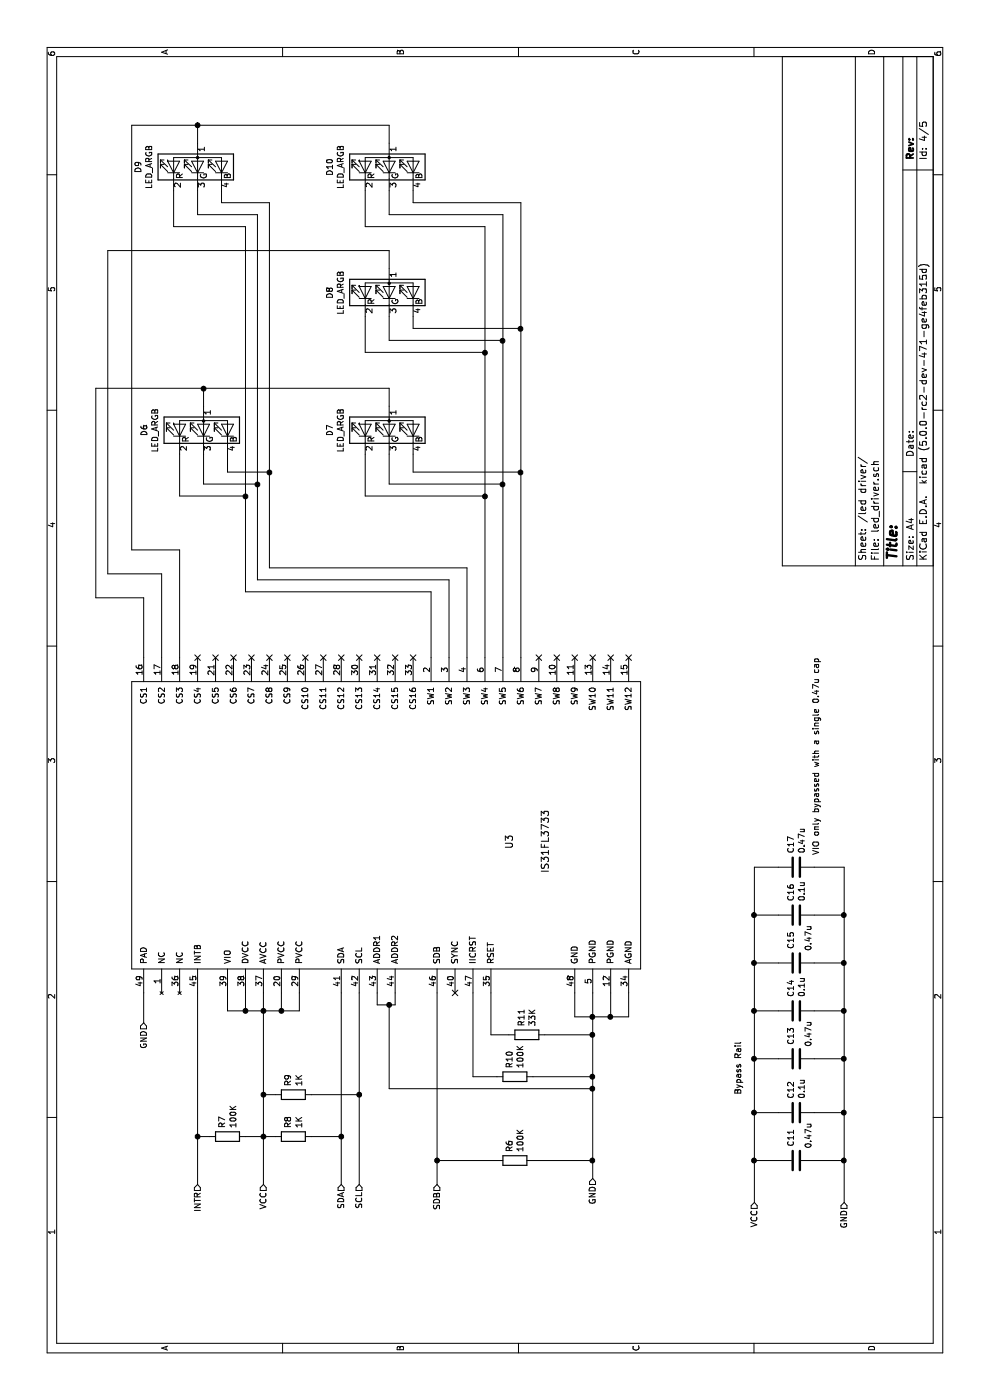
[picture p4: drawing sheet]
EESchema Schematic File Version 4
LIBS:cherry_proto_circuit-cache
EELAYER 26 0
EELAYER END
$Descr A4 11693 8268
encoding utf-8
Sheet 4 5
Title ""
Date ""
Rev ""
Comp ""
Comment1 ""
Comment2 ""
Comment3 ""
Comment4 ""
$EndDescr
$Comp
L custom_library:IS31FL3733 U3
U 1 1
P 3600 5350
F 0 "U3" H 4600 6450 60  0000 L CNN
F 1 "IS31FL3733" H 4400 6150 60  0000 L CNN
F 2 "" H 3600 5350 60  0001 C CNN
F 3 "" H 3600 5350 60  0001 C CNN
	1    3600 5350
	1    0    0    -1  
$EndComp
Text HLabel 1800 2850 0    50   Input ~ 0
SDA
Text HLabel 1800 3000 0    50   Input ~ 0
SCL
Text HLabel 1800 3650 0    50   Input ~ 0
SDB
Text HLabel 1850 4950 0    50   Input ~ 0
GND
Text HLabel 1800 2200 0    50   Input ~ 0
VCC
Text HLabel 3150 1200 0    50   Input ~ 0
GND
Text HLabel 1800 1650 0    50   Input ~ 0
INTR
Wire Wire Line
	3400 4800 3200 4800
Wire Wire Line
	3200 4800 3200 4950
Wire Wire Line
	3200 4950 3400 4950
Wire Wire Line
	3400 5100 3200 5100
Wire Wire Line
	3200 5100 3200 4950
Connection ~ 3200 4950
Wire Wire Line
	3400 5250 3200 5250
Wire Wire Line
	3200 5250 3200 5100
Connection ~ 3200 5100
Wire Wire Line
	1850 4950 2000 4950
$Comp
L device:R R11
U 1 1
P 3050 4400
F 0 "R11" H 3120 4446 50  0000 L CNN
F 1 "33K" H 3120 4355 50  0000 L CNN
F 2 "" V 2980 4400 50  0001 C CNN
F 3 "" H 3050 4400 50  0001 C CNN
	1    3050 4400
	1    0    0    -1  
$EndComp
Wire Wire Line
	3400 4100 3050 4100
Wire Wire Line
	3050 4100 3050 4250
Wire Wire Line
	3050 4550 3050 4950
Connection ~ 3050 4950
Wire Wire Line
	3050 4950 3200 4950
Wire Wire Line
	1800 3650 2000 3650
Wire Wire Line
	1800 3000 2550 3000
Wire Wire Line
	1800 2850 2200 2850
Wire Wire Line
	3400 1900 3250 1900
Wire Wire Line
	3250 1900 3250 2050
Wire Wire Line
	3250 2500 3400 2500
Wire Wire Line
	3400 2350 3250 2350
Connection ~ 3250 2350
Wire Wire Line
	3250 2350 3250 2500
Wire Wire Line
	3400 2200 3250 2200
Connection ~ 3250 2200
Wire Wire Line
	3250 2200 3250 2350
Wire Wire Line
	3400 2050 3250 2050
Connection ~ 3250 2050
Wire Wire Line
	3250 2050 3250 2200
Wire Wire Line
	1800 2200 2200 2200
$Comp
L device:R R8
U 1 1
P 2200 2450
F 0 "R8" H 2270 2496 50  0000 L CNN
F 1 "1K" H 2270 2405 50  0000 L CNN
F 2 "" V 2130 2450 50  0001 C CNN
F 3 "" H 2200 2450 50  0001 C CNN
	1    2200 2450
	1    0    0    -1  
$EndComp
$Comp
L device:R R9
U 1 1
P 2550 2450
F 0 "R9" H 2620 2496 50  0000 L CNN
F 1 "1K" H 2620 2405 50  0000 L CNN
F 2 "" V 2480 2450 50  0001 C CNN
F 3 "" H 2550 2450 50  0001 C CNN
	1    2550 2450
	1    0    0    -1  
$EndComp
Wire Wire Line
	2200 2600 2200 2850
Connection ~ 2200 2850
Wire Wire Line
	2200 2850 3400 2850
Wire Wire Line
	2550 3000 2550 2600
Connection ~ 2550 3000
Wire Wire Line
	2550 3000 3400 3000
Wire Wire Line
	2200 2200 2200 2300
Connection ~ 2200 2200
Wire Wire Line
	2200 2200 2550 2200
Wire Wire Line
	2550 2300 2550 2200
Connection ~ 2550 2200
Wire Wire Line
	2550 2200 3250 2200
Wire Wire Line
	3400 1650 2200 1650
Wire Wire Line
	3400 1200 3150 1200
$Comp
L device:R R7
U 1 1
P 2200 1900
F 0 "R7" H 2270 1946 50  0000 L CNN
F 1 "100K" H 2270 1855 50  0000 L CNN
F 2 "" V 2130 1900 50  0001 C CNN
F 3 "" H 2200 1900 50  0001 C CNN
	1    2200 1900
	1    0    0    -1  
$EndComp
Wire Wire Line
	2200 1650 2200 1750
Connection ~ 2200 1650
Wire Wire Line
	2200 1650 1800 1650
Wire Wire Line
	2200 2050 2200 2200
$Comp
L device:R R6
U 1 1
P 2000 4300
F 0 "R6" H 2070 4346 50  0000 L CNN
F 1 "100K" H 2070 4255 50  0000 L CNN
F 2 "" V 1930 4300 50  0001 C CNN
F 3 "" H 2000 4300 50  0001 C CNN
	1    2000 4300
	1    0    0    -1  
$EndComp
Wire Wire Line
	2000 3650 2000 4150
Connection ~ 2000 3650
Wire Wire Line
	2000 3650 3400 3650
Wire Wire Line
	2000 4450 2000 4950
Connection ~ 2000 4950
Wire Wire Line
	2000 4950 2600 4950
$Comp
L device:R R10
U 1 1
P 2700 4300
F 0 "R10" H 2770 4346 50  0000 L CNN
F 1 "100K" H 2770 4255 50  0000 L CNN
F 2 "" V 2630 4300 50  0001 C CNN
F 3 "" H 2700 4300 50  0001 C CNN
	1    2700 4300
	1    0    0    -1  
$EndComp
Wire Wire Line
	3400 3950 2700 3950
Wire Wire Line
	2700 3950 2700 4150
Wire Wire Line
	2700 4450 2700 4950
Connection ~ 2700 4950
Wire Wire Line
	2700 4950 3050 4950
Wire Wire Line
	3400 3300 3300 3300
Wire Wire Line
	3300 3300 3300 3250
Wire Wire Line
	3300 3150 3400 3150
Wire Wire Line
	3300 3250 2600 3250
Wire Wire Line
	2600 3250 2600 4950
Connection ~ 3300 3250
Wire Wire Line
	3300 3250 3300 3150
Connection ~ 2600 4950
Wire Wire Line
	2600 4950 2700 4950
NoConn ~ 3400 3800
Text HLabel 1650 6300 0    50   Input ~ 0
VCC
Text HLabel 1650 7050 0    50   Input ~ 0
GND
$Comp
L device:C C11
U 1 1
P 2000 6650
F 0 "C11" H 2115 6696 50  0000 L CNN
F 1 "0.47u" H 2100 6550 50  0000 L CNN
F 2 "" H 2038 6500 50  0001 C CNN
F 3 "" H 2000 6650 50  0001 C CNN
	1    2000 6650
	1    0    0    -1  
$EndComp
$Comp
L device:C C12
U 1 1
P 2400 6650
F 0 "C12" H 2515 6696 50  0000 L CNN
F 1 "0.1u" H 2515 6605 50  0000 L CNN
F 2 "" H 2438 6500 50  0001 C CNN
F 3 "" H 2400 6650 50  0001 C CNN
	1    2400 6650
	1    0    0    -1  
$EndComp
$Comp
L device:C C13
U 1 1
P 2850 6650
F 0 "C13" H 2965 6696 50  0000 L CNN
F 1 "0.47u" H 2950 6550 50  0000 L CNN
F 2 "" H 2888 6500 50  0001 C CNN
F 3 "" H 2850 6650 50  0001 C CNN
	1    2850 6650
	1    0    0    -1  
$EndComp
$Comp
L device:C C14
U 1 1
P 3250 6650
F 0 "C14" H 3365 6696 50  0000 L CNN
F 1 "0.1u" H 3365 6605 50  0000 L CNN
F 2 "" H 3288 6500 50  0001 C CNN
F 3 "" H 3250 6650 50  0001 C CNN
	1    3250 6650
	1    0    0    -1  
$EndComp
$Comp
L device:C C15
U 1 1
P 3650 6650
F 0 "C15" H 3765 6696 50  0000 L CNN
F 1 "0.47u" H 3750 6550 50  0000 L CNN
F 2 "" H 3688 6500 50  0001 C CNN
F 3 "" H 3650 6650 50  0001 C CNN
	1    3650 6650
	1    0    0    -1  
$EndComp
$Comp
L device:C C16
U 1 1
P 4050 6650
F 0 "C16" H 4165 6696 50  0000 L CNN
F 1 "0.1u" H 4165 6605 50  0000 L CNN
F 2 "" H 4088 6500 50  0001 C CNN
F 3 "" H 4050 6650 50  0001 C CNN
	1    4050 6650
	1    0    0    -1  
$EndComp
$Comp
L device:C C17
U 1 1
P 4450 6650
F 0 "C17" H 4565 6696 50  0000 L CNN
F 1 "0.47u" H 4565 6605 50  0000 L CNN
F 2 "" H 4488 6500 50  0001 C CNN
F 3 "" H 4450 6650 50  0001 C CNN
	1    4450 6650
	1    0    0    -1  
$EndComp
Wire Wire Line
	1650 6300 2000 6300
Wire Wire Line
	2000 6300 2000 6500
Wire Wire Line
	2000 6300 2400 6300
Wire Wire Line
	2400 6300 2400 6500
Wire Wire Line
	2400 6300 2850 6300
Wire Wire Line
	2850 6300 2850 6500
Connection ~ 2400 6300
Wire Wire Line
	2850 6300 3250 6300
Wire Wire Line
	3250 6300 3250 6500
Connection ~ 2850 6300
Wire Wire Line
	3250 6300 3650 6300
Wire Wire Line
	3650 6300 3650 6500
Connection ~ 3250 6300
Wire Wire Line
	3650 6300 4050 6300
Wire Wire Line
	4050 6300 4050 6500
Connection ~ 3650 6300
Wire Wire Line
	4050 6300 4450 6300
Wire Wire Line
	4450 6300 4450 6500
Connection ~ 4050 6300
Wire Wire Line
	1650 7050 2000 7050
Wire Wire Line
	2000 7050 2000 6800
Wire Wire Line
	2000 7050 2400 7050
Wire Wire Line
	2400 7050 2400 6800
Wire Wire Line
	2400 7050 2850 7050
Wire Wire Line
	2850 7050 2850 6800
Connection ~ 2400 7050
Wire Wire Line
	2850 7050 3250 7050
Wire Wire Line
	3250 7050 3250 6800
Connection ~ 2850 7050
Wire Wire Line
	3250 7050 3650 7050
Wire Wire Line
	3650 7050 3650 6800
Connection ~ 3250 7050
Wire Wire Line
	3650 7050 4050 7050
Wire Wire Line
	4050 7050 4050 6800
Connection ~ 3650 7050
Wire Wire Line
	4050 7050 4450 7050
Wire Wire Line
	4450 7050 4450 6800
Connection ~ 4050 7050
Connection ~ 2000 6300
Connection ~ 2000 7050
Text Notes 2550 6200 0    50   ~ 0
Bypass Rail
Text Notes 4550 6850 0    50   ~ 0
VIO only bypassed with a single 0.47u cap
$Comp
L device:LED_ARGB D6
U 1 1
P 8100 1700
F 0 "D6" H 8100 2197 50  0000 C CNN
F 1 "LED_ARGB" H 8100 2106 50  0000 C CNN
F 2 "" H 8100 1650 50  0001 C CNN
F 3 "~" H 8100 1650 50  0001 C CNN
	1    8100 1700
	1    0    0    -1  
$EndComp
$Comp
L device:LED_ARGB D9
U 1 1
P 10300 1650
F 0 "D9" H 10300 2147 50  0000 C CNN
F 1 "LED_ARGB" H 10300 2056 50  0000 C CNN
F 2 "" H 10300 1600 50  0001 C CNN
F 3 "~" H 10300 1600 50  0001 C CNN
	1    10300 1650
	1    0    0    -1  
$EndComp
$Comp
L device:LED_ARGB D7
U 1 1
P 8100 3250
F 0 "D7" H 8100 3747 50  0000 C CNN
F 1 "LED_ARGB" H 8100 3656 50  0000 C CNN
F 2 "" H 8100 3200 50  0001 C CNN
F 3 "~" H 8100 3200 50  0001 C CNN
	1    8100 3250
	1    0    0    -1  
$EndComp
$Comp
L device:LED_ARGB D8
U 1 1
P 9250 3250
F 0 "D8" H 9250 3747 50  0000 C CNN
F 1 "LED_ARGB" H 9250 3656 50  0000 C CNN
F 2 "" H 9250 3200 50  0001 C CNN
F 3 "~" H 9250 3200 50  0001 C CNN
	1    9250 3250
	1    0    0    -1  
$EndComp
$Comp
L device:LED_ARGB D10
U 1 1
P 10300 3250
F 0 "D10" H 10300 3747 50  0000 C CNN
F 1 "LED_ARGB" H 10300 3656 50  0000 C CNN
F 2 "" H 10300 3200 50  0001 C CNN
F 3 "~" H 10300 3200 50  0001 C CNN
	1    10300 3250
	1    0    0    -1  
$EndComp
Wire Wire Line
	6200 1200 6700 1200
Wire Wire Line
	6700 1200 6700 800 
Wire Wire Line
	6700 800  8450 800 
Wire Wire Line
	8450 800  8450 1700
Wire Wire Line
	8450 3250 8300 3250
Wire Wire Line
	8300 1700 8450 1700
Connection ~ 8450 1700
Wire Wire Line
	8450 1700 8450 3250
Wire Wire Line
	6200 1350 6900 1350
Wire Wire Line
	6900 1350 6900 900 
Wire Wire Line
	6900 900  9600 900 
Wire Wire Line
	9600 900  9600 3250
Wire Wire Line
	9600 3250 9450 3250
Wire Wire Line
	6200 1500 7100 1500
Wire Wire Line
	7100 1500 7100 1100
Wire Wire Line
	7100 1100 10650 1100
Wire Wire Line
	10650 1100 10650 1650
Wire Wire Line
	10650 3250 10500 3250
Wire Wire Line
	10500 1650 10650 1650
Connection ~ 10650 1650
Wire Wire Line
	10650 1650 10650 3250
Wire Wire Line
	6200 3600 6750 3600
Wire Wire Line
	6750 3600 6750 2050
Wire Wire Line
	6750 2050 7550 2050
Wire Wire Line
	9800 2050 9800 1450
Wire Wire Line
	9800 1450 10100 1450
Wire Wire Line
	6200 3750 6850 3750
Wire Wire Line
	6850 3750 6850 2150
Wire Wire Line
	6850 2150 7650 2150
Wire Wire Line
	9900 2150 9900 1650
Wire Wire Line
	9900 1650 10100 1650
Wire Wire Line
	6200 3900 6950 3900
Wire Wire Line
	6950 3900 6950 2250
Wire Wire Line
	6950 2250 7750 2250
Wire Wire Line
	10000 2250 10000 1850
Wire Wire Line
	10000 1850 10100 1850
Wire Wire Line
	7900 1500 7550 1500
Wire Wire Line
	7550 1500 7550 2050
Connection ~ 7550 2050
Wire Wire Line
	7550 2050 9800 2050
Wire Wire Line
	7650 2150 7650 1700
Wire Wire Line
	7650 1700 7900 1700
Connection ~ 7650 2150
Wire Wire Line
	7650 2150 9900 2150
Wire Wire Line
	7750 2250 7750 1900
Wire Wire Line
	7750 1900 7900 1900
Connection ~ 7750 2250
Wire Wire Line
	7750 2250 10000 2250
Wire Wire Line
	6200 4050 7550 4050
Wire Wire Line
	9800 4050 9800 3050
Wire Wire Line
	9800 3050 10100 3050
Wire Wire Line
	6200 4200 7650 4200
Wire Wire Line
	9900 4200 9900 3250
Wire Wire Line
	9900 3250 10100 3250
Wire Wire Line
	10000 4350 10000 3450
Wire Wire Line
	10000 3450 10100 3450
Wire Wire Line
	9050 3450 8950 3450
Wire Wire Line
	8950 3450 8950 4350
Connection ~ 8950 4350
Wire Wire Line
	8950 4350 10000 4350
Wire Wire Line
	9050 3250 8850 3250
Wire Wire Line
	9050 3050 8750 3050
Wire Wire Line
	8750 3050 8750 4050
Connection ~ 8750 4050
Wire Wire Line
	8750 4050 9800 4050
Wire Wire Line
	6200 4350 7750 4350
Wire Wire Line
	8850 3250 8850 4200
Connection ~ 8850 4200
Wire Wire Line
	8850 4200 9900 4200
Wire Wire Line
	7900 3450 7750 3450
Wire Wire Line
	7750 3450 7750 4350
Connection ~ 7750 4350
Wire Wire Line
	7750 4350 8950 4350
Wire Wire Line
	7900 3250 7650 3250
Wire Wire Line
	7650 3250 7650 4200
Connection ~ 7650 4200
Wire Wire Line
	7650 4200 8850 4200
Wire Wire Line
	7900 3050 7550 3050
Wire Wire Line
	7550 3050 7550 4050
Connection ~ 7550 4050
Wire Wire Line
	7550 4050 8750 4050
NoConn ~ 6200 1650
NoConn ~ 6200 1800
NoConn ~ 6200 1950
NoConn ~ 6200 2100
NoConn ~ 6200 2250
NoConn ~ 6200 2400
NoConn ~ 6200 2550
NoConn ~ 6200 2700
NoConn ~ 6200 2850
NoConn ~ 6200 3000
NoConn ~ 6200 3150
NoConn ~ 6200 3300
NoConn ~ 6200 3450
NoConn ~ 6200 4500
NoConn ~ 6200 4650
NoConn ~ 6200 4800
NoConn ~ 6200 4950
NoConn ~ 6200 5100
NoConn ~ 6200 5250
$EndSCHEMATC
